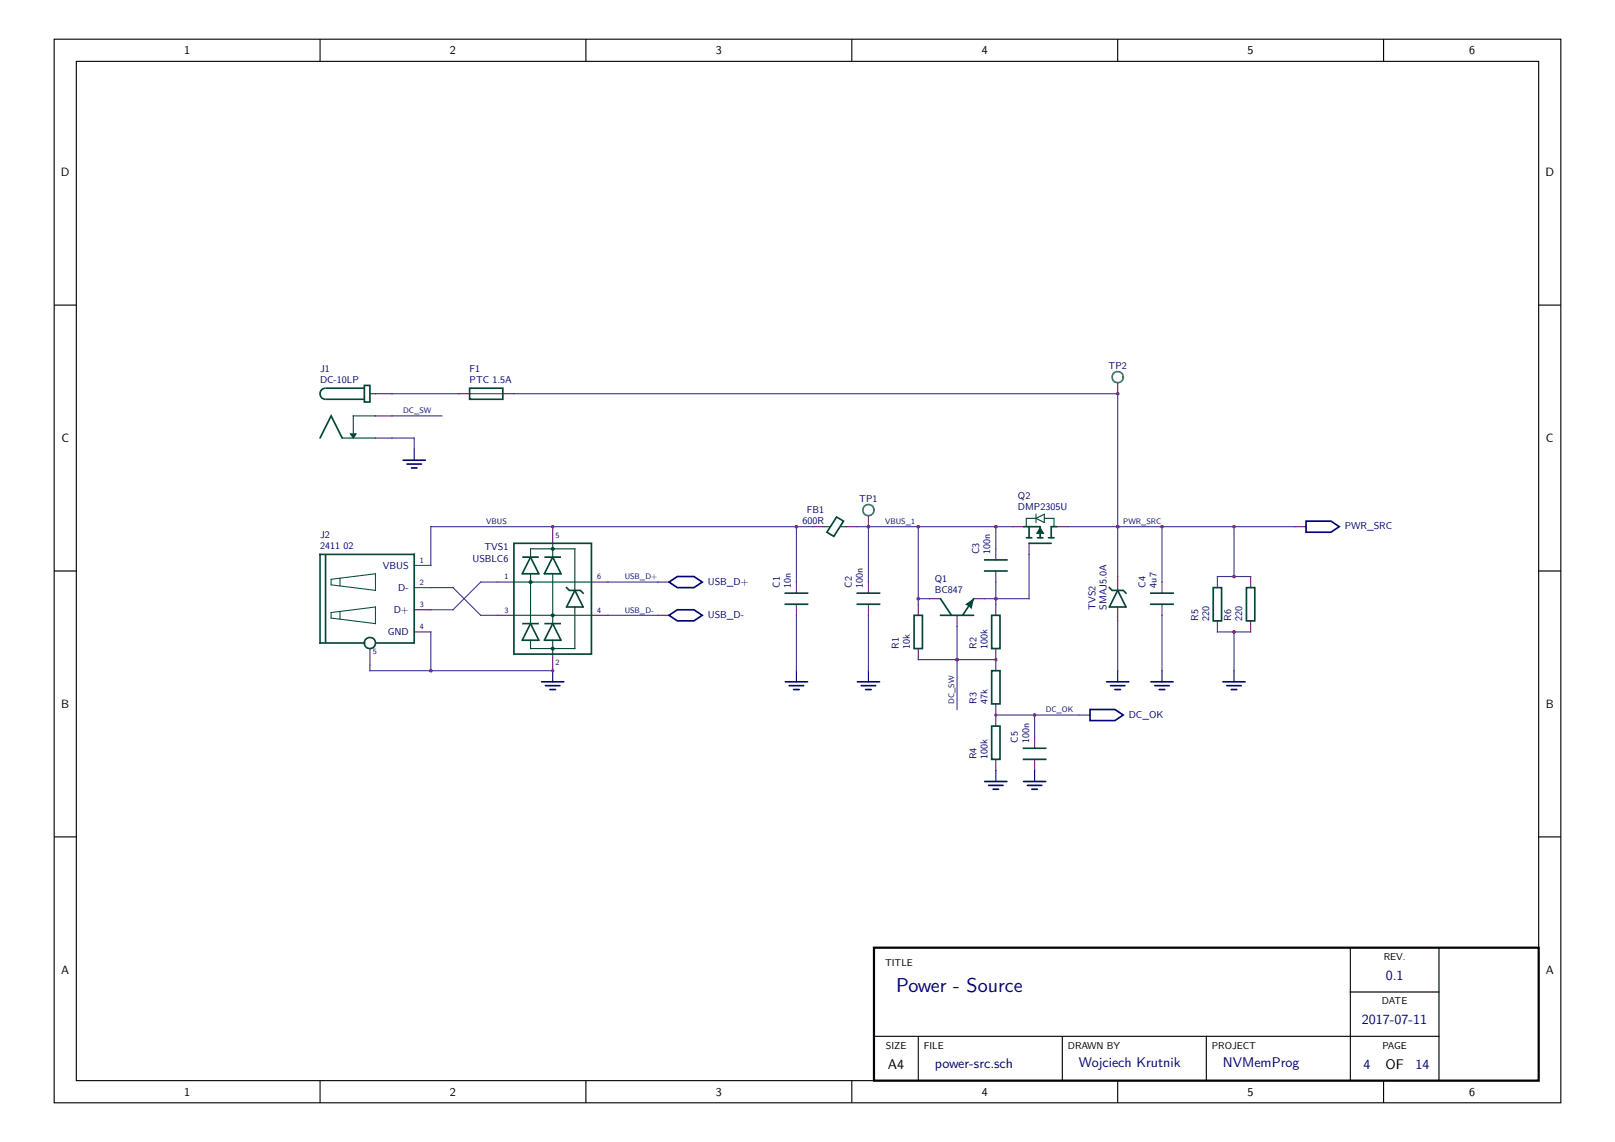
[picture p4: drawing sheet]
<svg xmlns="http://www.w3.org/2000/svg" width="297mm" height="210mm" viewBox="0 0 297 210" stroke-linecap="round" stroke-linejoin="round" font-family="sans-serif">
<g fill="none" stroke="#000" stroke-width=".2">
<path d="M10 7.2h277v195.6h-277zM14 11.3h269v187.4h-269zM58.9 7.2v4.1M107.8 7.2v4.1M156.6 7.2v4.1M205.5 7.2v4.1M254.4 7.2v4.1M10 56.1h4M283 56.1h4M10 105h4M283 105h4M10 153.9h4"/>
<path d="M283 153.9h4M248.3 174.3v24.4M264.6 174.3v24.4M58.9 198.7v4.1M107.8 198.7v4.1M156.6 198.7v4.1M160.7 190.6h103.9M168.9 190.6v8.1M195.4 190.6v8.1M205.5 198.7v4.1M221.8 190.6v8.1M248.3 182.4h16.3"/>
<path d="M254.4 198.7v4.1"/>
</g>
<path d="M160.7 174.3h122.3v24.4h-122.3z" fill="none" stroke="#000" stroke-width=".41"/>
<g fill="none" stroke="#67146a" stroke-width=".2">
<path d="M69 72.4h3.1M69 76.5h3.1M84.3 72.4h2.1M92.5 72.4h2M205.5 70.4v2M69 80.6h3.1M101.6 96.9v3M149.5 96.9h2.1M155.6 96.9h2.1M159.7 94.8v2.1M186.2 96.9h2M189.2 99.9v2"/>
<path d="M194.3 96.9h2.1M238.1 96.9h2.1M68 119.3v3M76.2 108.1h3M76.2 116.2h3M76.2 104h3M76.2 112.1h3M91.5 107h3M91.5 113.1h3M108.8 107h3M108.8 113.1h3M121 107h2"/>
<path d="M121 113.1h2M146.5 107v2.1M146.5 111.1v2M159.7 107v2.1M159.7 111.1v2M168.9 111.1v2M168.9 119.3v2M170.9 110.1h2M176 113.1v2.1M179.1 110.1h2M183.1 100.9v2.1M183.1 105v2"/>
<path d="M183.1 111.1v2M183.1 119.3v4M205.5 106v2.6M205.5 111.6v2.6M213.7 107v2.1M213.7 111.1v2M223.9 106v2.1M223.9 114.2v2M230 106v2.1M230 114.2v2M101.6 120.3v3M183.1 129.4v4.1"/>
<path d="M183.1 139.6v2.1M190.3 135.6v2M190.3 139.6v2.1M198.4 131.5h2.1"/>
</g>
<g fill="none" stroke="#034536" stroke-width=".31">
<path d="M67 70.9h1v3h-1zM67 71.4h-7.1a1.02 1.02 0 0 0-1 1 1.02 1.02 0 0 0 1 1h7.1M86.4 71.4h6.1v2h-6.1zM58.9 80.6l2-4.1 2 4.1M94.5 99.9h14.3v20.4h-14.3zM153.8 95.1l1.3 .7-1.8 2.8-1.2-.7zM188.2 96.9h3.1v2M188.7 98.9h1.1M189.2 99.9h4.1M189.2 96.9v2M190.8 98.9h1M192.8 98.9h1"/>
<path d="M194.3 96.9h-1v2M59.9 101.9v16.3M67 118.2h-8.1v-16.3h17.3v16.3h-7.2M96 102.5h3.1M96 114.7h3.1M97.6 102.5l1.5 3h-3.1zM97.6 114.7l1.5 3h-3.1zM100.1 102.5h3.1M100.1 114.7h3.1M101.6 102.5l1.6 3h-3.1zM101.6 114.7l1.6 3h-3.1zM104.2 108.1l.5 .5h2l.5 .5"/>
<path d="M105.7 108.6l1.5 3h-3zM144.4 109.1h4.1M144.4 111.1h4.1M157.7 109.1h4M157.7 111.1h4M168.1 113.1h1.5v6.2h-1.5zM172.9 113.1h6.2M172.9 110.1l2.1 3M179.1 110.1l-2.1 3M181.1 103h4.1M181.1 105h4.1M182.4 113.1h1.5v6.2h-1.5z"/>
<path d="M204 108.1l.5 .5h2.1l.5 .5M205.5 108.6l1.6 3h-3.1zM211.7 109.1h4M211.7 111.1h4M223.1 108.1h1.5v6.1h-1.5zM229.2 108.1h1.6v6.1h-1.6zM182.4 123.3h1.5v6.1h-1.5zM182.4 133.5h1.5v6.1h-1.5zM188.2 137.6h4.1M188.2 139.6h4.1"/>
<circle cx="68" cy="118.2" r="1.03"/>
</g>
<g fill="none" stroke="#034536" stroke-width=".2">
<path d="M68 72.4h1M69 76.5h-4v3.5M62.9 80.6h6.1M101.6 99.9v2.6M151.6 96.9h1M154.6 96.9h1M190.5 95.3l1.5-.7v1.5zM190.5 94.6v1.5M190.5 95.3h-1.8v1.6M192 95.3h1.8v1.6M94.5 107h14.3M94.5 113.1h14.3"/>
<path d="M97.6 102.5v-1.6h8.1v7.7M97.6 105.5v9.2M101.6 105.5v9.2M101.6 117.7v2.6M105.7 111.6v7.7h-8.1v-1.6"/>
</g>
<g fill="#034536" stroke="#034536" stroke-width=".2">
<path d="M64.5 79.8h1l-.5 .8z"/>
<path d="M101.5 100.7h.3v.4h-.3z"/>
<path d="M97.4 106.8h.3v.4h-.3z"/>
<path d="M101.5 113h.3v.3h-.3z"/>
<path d="M101.5 119.1h.3v.4h-.3z"/>
<path d="M191.3 97.1l.6 1h-1.2z"/>
</g>
<path d="M86.4 72.4h6.1M60.9 106.5l8.1-1v3.1l-8.1-1.1zM60.9 112.6l8.1-1v3.1l-8.1-1zM62.5 106.3v1.5M62.5 112.4v1.5" fill="none" stroke="#034536" stroke-width=".18"/>
<g fill="none" stroke="#353691" stroke-width=".2">
<path d="M72.1 76.5h9.2M72.1 72.4h12.2M94.5 72.4h111v33.6M72.1 80.6h4.1v2M146.5 96.9v10.1M149.5 96.9h-70.3v7.1M157.7 96.9h28.5M159.7 96.9v10.1M168.9 96.9v14.2M183.1 96.9v4M196.4 96.9h41.7M213.7 96.9v10.1"/>
<path d="M226.9 96.9v9.1M79.2 116.2v7.1M79.2 108.1h4.1l5.1 5h3.1M91.5 107h-3.1l-5.1 5.1h-4.1M111.8 107h9.2M111.8 113.1h9.2M146.5 113.1v10.2M159.7 113.1v10.2M168.9 110.1h2M176 115.2v15.3M183.1 107v4.1M189.2 101.9v8.2h-8.1"/>
<path d="M205.5 114.2v9.1M213.7 113.1v10.2M223.9 116.2h6.1M223.9 106h6.1M226.9 116.2v7.1M68 122.3v1h33.6M168.9 121.3h14.2M183.1 131.5h15.3M190.3 131.5v4.1"/>
</g>
<g fill="none" stroke="#000275" stroke-width=".31">
<path d="M74.1 84.6h4.1M74.9 85.3h2.6M75.7 86.1h1M240.2 95.8h4.6l1.5 1.1-1.5 1h-4.6zM123 107l1.6-1h3l1.5 1-1.5 1.1h-3zM123 113.1l1.6-1h3l1.5 1-1.5 1.1h-3zM99.6 125.4h4.1M100.3 126.1h2.7M101.1 126.8h1.1M144.4 125.4h4.1M145.1 126.1h2.7M146 126.8h1"/>
<path d="M157.7 125.4h4M158.4 126.1h2.6M159.2 126.8h1M200.5 130.5h4.5l1.6 1-1.6 1h-4.5zM203.5 125.4h4.1M204.2 126.1h2.7M205 126.8h1.1M211.7 125.4h4M212.4 126.1h2.6M213.2 126.8h1M224.9 125.4h4.1M225.6 126.1h2.7"/>
<path d="M226.4 126.8h1M181.1 143.7h4.1M181.8 144.4h2.7M182.6 145.1h1M188.2 143.7h4.1M188.9 144.4h2.7M189.8 145.1h1"/>
</g>
<path d="M76.2 82.6v2M101.6 123.3v2.1M146.5 123.3v2.1M159.7 123.3v2.1M205.5 123.3v2.1M213.7 123.3v2.1M226.9 123.3v2.1M183.1 141.7v2M190.3 141.7v2" fill="none" stroke="#000275" stroke-width=".2"/>
<path d="M177.8 111.1l1.1-.7-.3 1.3z" fill="#034536" stroke="#034536" stroke-width=".31"/>
<g fill="none" stroke="#008b8b" stroke-width=".31">
<circle cx="205.5" cy="69.4" r="1.03"/>
<circle cx="159.7" cy="93.8" r="1.03"/>
</g>
<g fill="#8f3591">
<path d="M213.5 96.6h.4l.1 .3-.1 .2h-.4l-.1-.2z"/>
<path d="M205.3 96.6h.5l.1 .3-.1 .2h-.5l-.1-.2z"/>
<path d="M226.7 96.6h.4l.1 .3-.1 .2h-.4l-.1-.2z"/>
<path d="M101.4 96.6h.5v.3v.2h-.5l-.1-.2z"/>
<path d="M79 123.1h.4l.1 .2-.1 .3h-.4l-.1-.3z"/>
<path d="M101.4 123.1h.5v.2v.3h-.5l-.1-.3z"/>
<path d="M146.3 96.6h.4l.1 .3-.1 .2h-.4l-.1-.2z"/>
<path d="M205.3 72.2h.5l.1 .2-.1 .2h-.5l-.1-.2z"/>
<path d="M182.9 96.6h.4l.1 .3-.1 .2h-.4l-.1-.2z"/>
<path d="M182.9 109.9h.4l.1 .2-.1 .2h-.4l-.1-.2z"/>
<path d="M175.8 121.1h.4l.1 .2-.1 .2h-.4l-.1-.2z"/>
<path d="M168.7 109.9h.4l.1 .2-.1 .2h-.4l-.1-.2z"/>
<path d="M168.7 96.6h.4l.1 .3-.1 .2h-.4l-.1-.2z"/>
<path d="M182.9 121.1h.4l.1 .2-.1 .2h-.4l-.1-.2z"/>
<path d="M159.5 96.6h.4l.1 .3-.1 .2h-.4l-.1-.2z"/>
<path d="M190.1 131.3h.4l.1 .2-.1 .2h-.4l-.1-.2z"/>
<path d="M182.9 131.3h.4l.1 .2-.1 .2h-.4l-.1-.2z"/>
<path d="M226.7 116h.4l.1 .2-.1 .2h-.4l-.1-.2z"/>
<path d="M226.7 105.8h.4l.1 .2-.1 .2h-.4l-.1-.2z"/>
</g>
<text font-size="3.7" fill="#000275" x="164.8" y="182.4">Power - Source</text>
<g font-size="2.6" fill="#000275">
<text x="254.8" y="180.2">0.1</text>
<text x="250.5" y="188.4">2017-07-11</text>
<text x="171.9" y="196.3">power-src.sch</text>
<text x="198.4" y="196.3">Wojciech Krutnik</text>
<text x="224.9" y="196.3">NVMemProg</text>
<text x="250.7" y="196.5">4</text>
<text x="260.3" y="196.5">14</text>
</g>
<g font-size="2.6">
<text x="163.3" y="196.6">A4</text>
<text x="254.8" y="196.6">OF</text>
</g>
<g font-size="2.2">
<text x="33.9" y="10">1</text>
<text x="82.8" y="10">2</text>
<text x="131.6" y="10">3</text>
<text x="180.5" y="10">4</text>
<text x="229.4" y="9.9">5</text>
<text x="270.2" y="10">6</text>
<text x="11.2" y="32.4">D</text>
<text x="284.2" y="32.4">D</text>
<text x="11.3" y="81.3">C</text>
<text x="284.3" y="81.3">C</text>
<text x="11.3" y="130.2">B</text>
<text x="284.3" y="130.2">B</text>
<text x="11.3" y="179.1">A</text>
<text x="284.3" y="179.1">A</text>
<text x="33.9" y="201.5">1</text>
<text x="82.8" y="201.5">2</text>
<text x="131.6" y="201.5">3</text>
<text x="180.5" y="201.5">4</text>
<text x="229.4" y="201.5">5</text>
<text x="270.2" y="201.5">6</text>
</g>
<g font-size="1.8" fill="#000275">
<text x="58.9" y="68.3">J1</text>
<text x="58.9" y="70.4">DC-10LP</text>
<text x="86.4" y="68.3">F1</text>
<text x="86.4" y="70.4">PTC 1.5A</text>
<text x="203.9" y="67.8">TP2</text>
<text x="148.4" y="94.3">FB1</text>
<text x="158" y="92.3">TP1</text>
<text x="187.2" y="91.8">Q2</text>
<text x="187.2" y="93.8">DMP2305U</text>
<text x="58.9" y="98.9">J2</text>
<text x="58.9" y="100.9">2411 02</text>
<text x="89.1" y="101.2">TVS1</text>
<text x="147.6" y="96.3">600R</text>
<text x="180.1" y="101.9" transform="rotate(-90 180.1 101.9)">C3</text>
<text x="182.1" y="101.9" transform="rotate(-90 182.1 101.9)">100n</text>
<text x="247.3" y="97.4">PWR_SRC</text>
<text x="70.4" y="104.6">VBUS</text>
<text x="86.9" y="103.3">USBLC6</text>
<text x="130.2" y="107.5">USB_D+</text>
<text x="171.9" y="107">Q1</text>
<text x="72.4" y="112.7">D+</text>
<text x="73.2" y="108.7">D-</text>
<text x="130.2" y="113.7">USB_D-</text>
<text x="143.4" y="108.1" transform="rotate(-90 143.4 108.1)">C1</text>
<text x="145.4" y="108.1" transform="rotate(-90 145.4 108.1)">10n</text>
<text x="156.6" y="108.1" transform="rotate(-90 156.6 108.1)">C2</text>
<text x="158.7" y="108.1" transform="rotate(-90 158.7 108.1)">100n</text>
<text x="171.9" y="109.1">BC847</text>
<text x="201.5" y="112.1" transform="rotate(-90 201.5 112.1)">TVS2</text>
<text x="203.5" y="112.1" transform="rotate(-90 203.5 112.1)">SMAJ5.0A</text>
<text x="210.6" y="108.1" transform="rotate(-90 210.6 108.1)">C4</text>
<text x="212.7" y="108.1" transform="rotate(-90 212.7 108.1)">4u7</text>
<text x="71.3" y="116.8">GND</text>
<text x="165.3" y="119.3" transform="rotate(-90 165.3 119.3)">R1</text>
<text x="167.3" y="119.3" transform="rotate(-90 167.3 119.3)">10k</text>
<text x="179.6" y="119.3" transform="rotate(-90 179.6 119.3)">R2</text>
<text x="181.6" y="119.3" transform="rotate(-90 181.6 119.3)">100k</text>
<text x="220.3" y="114.2" transform="rotate(-90 220.3 114.2)">R5</text>
<text x="222.4" y="114.2" transform="rotate(-90 222.4 114.2)">220</text>
<text x="226.4" y="114.2" transform="rotate(-90 226.4 114.2)">R6</text>
<text x="228.5" y="114.2" transform="rotate(-90 228.5 114.2)">220</text>
<text x="179.6" y="129.4" transform="rotate(-90 179.6 129.4)">R3</text>
<text x="181.6" y="129.4" transform="rotate(-90 181.6 129.4)">47k</text>
<text x="207.6" y="132">DC_OK</text>
<text x="187.2" y="136.6" transform="rotate(-90 187.2 136.6)">C5</text>
<text x="189.2" y="136.6" transform="rotate(-90 189.2 136.6)">100n</text>
<text x="179.6" y="139.6" transform="rotate(-90 179.6 139.6)">R4</text>
<text x="181.6" y="139.6" transform="rotate(-90 181.6 139.6)">100k</text>
</g>
<g font-size="1.8">
<text x="162.8" y="177.6">TITLE</text>
<text x="254.5" y="176.6">REV.</text>
<text x="254.1" y="184.7">DATE</text>
<text x="162.9" y="192.9">SIZE</text>
<text x="169.9" y="192.9">FILE</text>
<text x="196.4" y="192.9">DRAWN BY</text>
<text x="222.9" y="192.9">PROJECT</text>
<text x="254.2" y="192.9">PAGE</text>
</g>
<g font-size="1.5" fill="#000275">
<text x="74.1" y="76">DC_SW</text>
<text x="89.4" y="96.3">VBUS</text>
<text x="102.2" y="98.9">5</text>
<text x="162.8" y="96.3">VBUS_1</text>
<text x="206.6" y="96.3">PWR_SRC</text>
<text x="77.2" y="107.5">2</text>
<text x="77.2" y="103.5">1</text>
<text x="92.8" y="106.5">1</text>
<text x="109.8" y="106.5">6</text>
<text x="114.9" y="106.5">USB_D+</text>
<text x="77.2" y="111.6">3</text>
<text x="92.8" y="112.6">3</text>
<text x="109.8" y="112.6">4</text>
<text x="114.9" y="112.6">USB_D-</text>
<text x="77.2" y="115.7">4</text>
<text x="68.5" y="120.2">5</text>
<text x="102.2" y="122.3">2</text>
<text x="175.5" y="129.4" transform="rotate(-90 175.5 129.4)">DC_SW</text>
<text x="192.3" y="131">DC_OK</text>
</g>
</svg>
